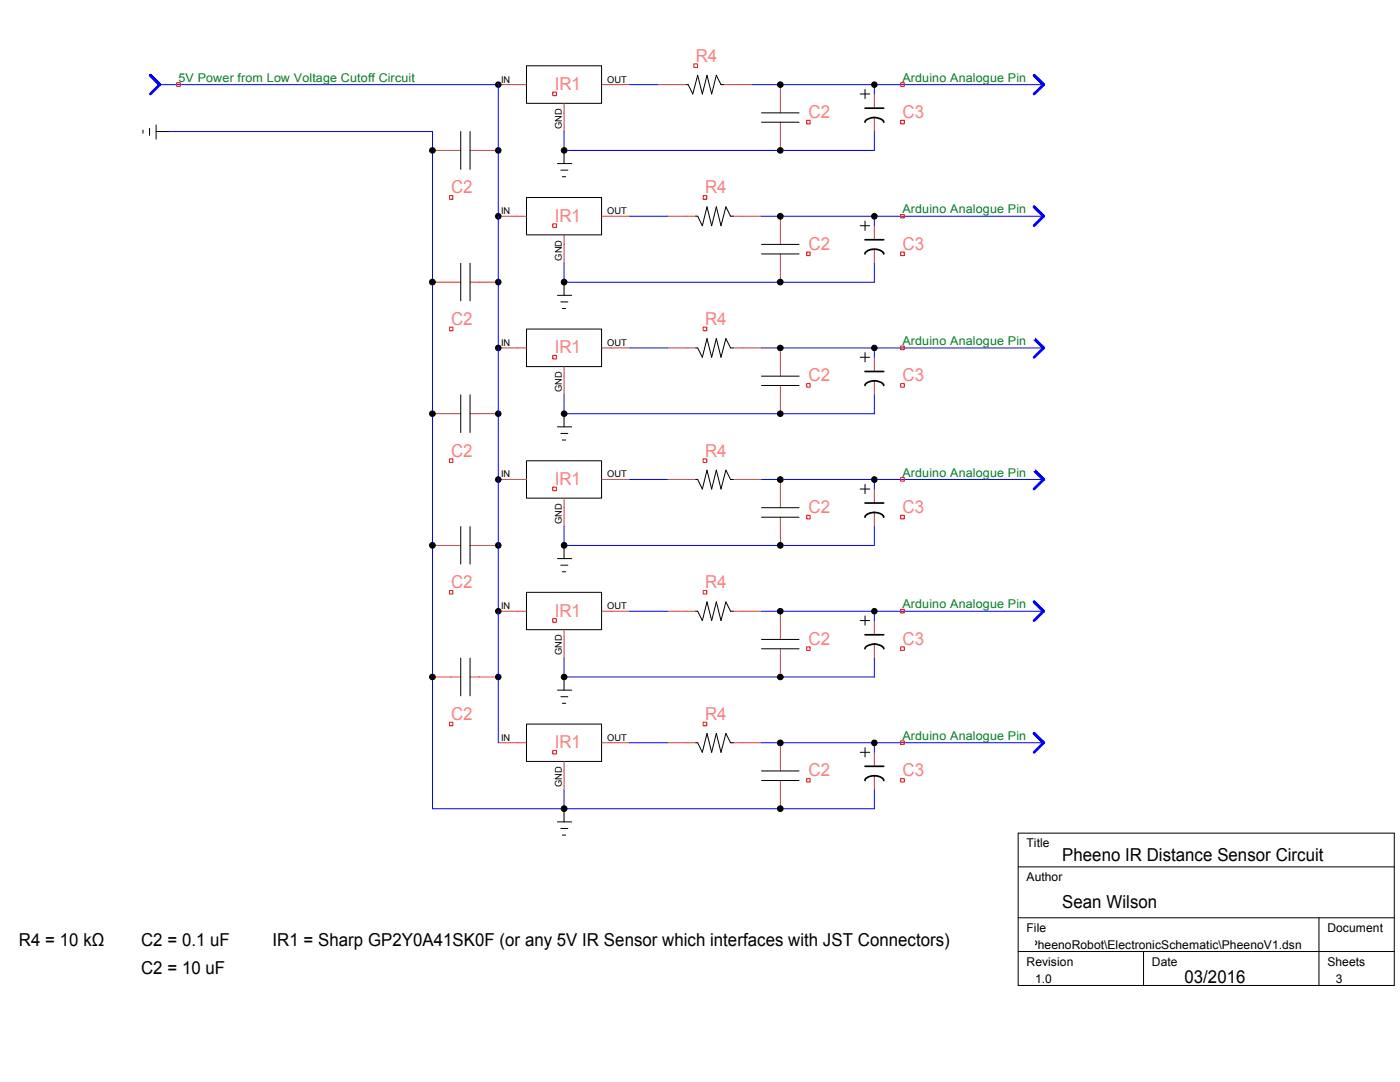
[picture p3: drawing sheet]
<svg xmlns="http://www.w3.org/2000/svg" width="279mm" height="216mm" viewBox="0 0 279 216" stroke-linecap="round" stroke-linejoin="round" font-family="sans-serif">
<g fill="none" stroke="#000" stroke-width=".2">
<path d="M105.1 13.1h15v7.5h-15zM136.9 16.9h.4l1 1.9 .9-3.8 1 3.8 .9-3.8 .9 3.8 1-3.8 .9 1.9h.6M171.7 18.8h1.9M172.6 17.8v1.9M28.5 26v.6M29.8 25.6v1.4M31.2 24.9v2.9M31.2 26.2h2.6M91.9 26.2v7.6M93.8 26.2v7.6M105.1 39.4h15v7.5h-15zM111.3 32.6h2.8"/>
<path d="M111.9 34h1.4M112.2 35.3h.7M112.6 30v2.6M152 22.5h7.5M152 24.4h7.5M91.9 52.5v7.5M93.8 52.5v7.5M111.3 58.9h2.8M112.6 56.3v2.6M138.9 43.1h.3l1 1.9 .9-3.7 .9 3.7 1-3.7 .9 3.7 1-3.7 .9 1.8h.5M152 48.8h7.5M152 50.7h7.5"/>
<path d="M171.7 45h1.9M172.6 44.1v1.9M91.9 78.8v7.5M93.8 78.8v7.5M105.1 65.7h15v7.5h-15zM111.9 60.2h1.4M112.2 61.6h.7M138.9 69.4h.3l1 1.9 .9-3.7 .9 3.7 1-3.7 .9 3.7 1-3.7 .9 1.8h.5M152 75.1h7.5M152 76.9h7.5M171.7 71.3h1.9M172.6 70.4v1.8"/>
<path d="M105.1 91.9h15v7.5h-15zM111.3 85.2h2.8M111.9 86.5h1.4M112.2 87.8h.7M112.6 82.5v2.7M138.9 95.7h.3l1 1.9 .9-3.8 .9 3.8 1-3.8 .9 3.8 1-3.8 .9 1.9h.5M171.7 97.6h1.9M172.6 96.6v1.9M91.9 105.1v7.5M93.8 105.1v7.5M105.1 118.2h15v7.4h-15zM111.3 111.5h2.8"/>
<path d="M111.9 112.8h1.4M112.2 114.1h.7M112.6 108.8v2.7M152 101.3h7.5M152 103.2h7.5M91.9 131.3v7.6M93.8 131.3v7.6M111.3 137.7h2.8M111.9 139h1.4M112.6 135.1v2.6M138.9 122h.3l1 1.8 .9-3.7 .9 3.7 1-3.7 .9 3.7 1-3.7 .9 1.9h.5M152 127.6h7.5"/>
<path d="M152 129.5h7.5M171.7 123.8h1.9M172.6 122.9v1.9M105.1 144.5h15v7.4h-15zM112.2 140.3h.7M138.9 148.2h.3l1 1.9 .9-3.8 .9 3.8 1-3.8 .9 3.8 1-3.8 .9 1.9h.5M152 153.8h7.5M152 155.7h7.5M171.7 150.1h1.9M172.6 149.2v1.8M111.3 164h2.8M111.9 165.3h1.4"/>
<path d="M112.2 166.6h.7M112.6 161.4v2.6M203.2 166.2h75.1v30.4h-75.1zM203.2 173h75.1M203.2 183.1h75.1M203.2 189.9h75.1M228.2 189.9v6.7M263.2 183.1v13.5"/>
</g>
<g fill="none" stroke="#c04040" stroke-width=".2">
<path d="M99.4 16.9h5.7M120.1 16.9h5.6M131.3 16.9h5.6M144.5 16.9h5.6M155.7 16.9v5.6M174.5 18.8v2.8M86.3 30h5.6M93.8 30h5.6M112.6 20.7v5.5M155.7 24.4v5.6M174.5 23.5v2.7M86.3 56.3h5.6"/>
<path d="M93.8 56.3h5.6M99.4 43.1h5.7M112.6 46.9v5.6M120.1 43.1h5.6M133.2 43.1h5.7M146.3 43.1h5.7M155.7 43.1v5.7M155.7 50.7v5.6M174.5 45v2.8M174.5 49.7v2.8M99.4 69.4h5.7M112.6 73.2v5.6"/>
<path d="M120.1 69.4h5.6M133.2 69.4h5.7M146.3 69.4h5.7M155.7 69.4v5.7M155.7 76.9v5.6M174.5 71.3v2.8M174.5 76v2.8M86.3 82.5h5.6M93.8 82.5h5.6M99.4 95.7h5.7M112.6 99.4v5.7M120.1 95.7h5.6"/>
<path d="M133.2 95.7h5.7M146.3 95.7h5.7M155.7 95.7v5.6M174.5 97.6v2.8M86.3 108.8h5.6M93.8 108.8h5.6M155.7 103.2v5.6M174.5 102.2v2.9M86.3 135.1h5.6M93.8 135.1h5.6M99.4 122h5.7M112.6 125.7v5.6"/>
<path d="M120.1 122h5.6M133.2 122h5.7M146.3 122h5.7M155.7 122v5.6M155.7 129.5v5.6M174.5 123.8v2.9M174.5 128.5v2.8M99.4 148.2h5.7M112.6 152v5.6M120.1 148.2h5.6M133.2 148.2h5.7M146.3 148.2h5.7"/>
<path d="M155.7 148.2v5.6M155.7 155.7v5.7M174.5 150.1v2.8M174.5 154.8v2.8"/>
</g>
<g fill="none" stroke="#00f" stroke-width=".2">
<path d="M31.9 16.9h67.5v131.3M125.7 16.9h5.6M150.1 16.9h58.2M174.5 16.9v1.9M33.8 26.2h52.5v135.2h88.2v-3.8M112.6 26.2v3.8h61.9v-3.8M112.6 52.5v3.8h61.9v-3.8M125.7 43.1h7.5M152 43.1h56.3M174.5 43.1v1.9M112.6 78.8v3.7h61.9v-3.7M125.7 69.4h7.5"/>
<path d="M152 69.4h56.3M174.5 69.4v1.9M125.7 95.7h7.5M152 95.7h56.3M174.5 95.7v1.9M112.6 105.1v3.7h61.9v-3.7M112.6 131.3v3.8h61.9v-3.8M125.7 122h7.5M152 122h56.3M174.5 122v1.8M112.6 157.6v3.8M125.7 148.2h7.5"/>
<path d="M152 148.2h56.3M174.5 148.2v1.9"/>
</g>
<g fill="none" stroke="#f00" stroke-width=".2">
<path d="M35.3 16.5h.7v.7h-.7zM110.3 18.4h.7v.7h-.7zM138.5 12.7h.7v.8h-.7zM179.7 16.5h.8v.7h-.8zM89.7 39h.7v.8h-.7zM140.3 39h.8v.8h-.8zM161 24h.7v.7h-.7zM179.7 24h.8v.7h-.8zM110.3 44.7h.7v.7h-.7zM161 50.3h.7v.7h-.7zM179.7 50.3h.8v.7h-.8zM179.7 42.8h.8v.7h-.8z"/>
<path d="M89.7 65.3h.7v.7h-.7zM110.3 70.9h.7v.7h-.7zM140.3 65.3h.8v.7h-.8zM161 76.5h.7v.8h-.7zM179.7 76.5h.8v.8h-.8zM179.7 69h.8v.8h-.8zM89.7 91.6h.7v.7h-.7zM110.3 97.2h.7v.7h-.7zM140.3 91.6h.8v.7h-.8zM179.7 95.3h.8v.7h-.8zM89.7 117.8h.7v.7h-.7zM140.3 117.8h.8v.7h-.8z"/>
<path d="M161 102.8h.7v.7h-.7zM179.7 102.8h.8v.7h-.8zM110.3 123.4h.7v.8h-.7zM161 129.1h.7v.7h-.7zM179.7 129.1h.8v.7h-.8zM179.7 121.6h.8v.7h-.8zM89.7 144.1h.7v.7h-.7zM110.3 149.7h.7v.8h-.7zM140.3 144.1h.8v.7h-.8zM161 155.4h.7v.6h-.7zM179.7 155.4h.8v.6h-.8zM179.7 147.8h.8v.7h-.8z"/>
</g>
<path d="M172.6 24.4a2.01 2.01 0 0 1 2.3-.9 1.48 1.48 0 0 1 1.5 .9M172.6 21.6h3.8M172.6 50.7a1.95 1.95 0 0 1 2.3-1 1.59 1.59 0 0 1 1.5 1M172.6 47.8h3.8M172.6 76.9a2.01 2.01 0 0 1 2.3-.9 1.48 1.48 0 0 1 1.5 .9M172.6 74.1h3.8M172.6 103.2a1.95 1.95 0 0 1 2.3-.9 1.59 1.59 0 0 1 1.5 .9M172.6 100.4h3.8M172.6 129.5a2.01 2.01 0 0 1 2.3-.9 1.48 1.48 0 0 1 1.5 .9M172.6 126.7h3.8M172.6 155.7a1.68 1.68 0 0 1 2-.9 1.66 1.66 0 0 1 1.8 .9M172.6 152.9h3.8" fill="none" stroke="#000" stroke-width=".34"/>
<g fill="#000" stroke="#000" stroke-width=".2">
<circle cx="99.4" cy="16.9" r=".55"/>
<circle cx="155.7" cy="16.9" r=".56"/>
<circle cx="174.5" cy="16.9" r=".55"/>
<circle cx="86.3" cy="30" r=".56"/>
<circle cx="99.4" cy="30" r=".55"/>
<circle cx="112.6" cy="30" r=".56"/>
<circle cx="155.7" cy="30" r=".56"/>
<circle cx="86.3" cy="56.3" r=".57"/>
<circle cx="99.4" cy="56.3" r=".56"/>
<circle cx="99.4" cy="43.2" r=".56"/>
<circle cx="112.6" cy="56.3" r=".57"/>
<circle cx="155.7" cy="43.2" r=".57"/>
<circle cx="155.7" cy="56.3" r=".57"/>
<circle cx="174.5" cy="43.2" r=".56"/>
<circle cx="99.4" cy="69.4" r=".55"/>
<circle cx="155.7" cy="69.4" r=".56"/>
<circle cx="174.5" cy="69.4" r=".55"/>
<circle cx="86.3" cy="82.5" r=".56"/>
<circle cx="99.4" cy="95.7" r=".56"/>
<circle cx="99.4" cy="82.5" r=".55"/>
<circle cx="112.6" cy="82.5" r=".56"/>
<circle cx="155.7" cy="95.7" r=".57"/>
<circle cx="155.7" cy="82.5" r=".56"/>
<circle cx="174.5" cy="95.7" r=".56"/>
<circle cx="86.3" cy="108.8" r=".57"/>
<circle cx="99.4" cy="108.8" r=".56"/>
<circle cx="112.6" cy="108.8" r=".57"/>
<circle cx="155.7" cy="108.8" r=".57"/>
<circle cx="86.3" cy="135.1" r=".56"/>
<circle cx="99.4" cy="122" r=".55"/>
<circle cx="99.4" cy="135.1" r=".55"/>
<circle cx="112.6" cy="135.1" r=".56"/>
<circle cx="155.7" cy="122" r=".56"/>
<circle cx="155.7" cy="135.1" r=".56"/>
<circle cx="174.5" cy="122" r=".55"/>
<circle cx="155.7" cy="148.2" r=".57"/>
<circle cx="174.5" cy="148.2" r=".56"/>
<circle cx="112.6" cy="161.4" r=".57"/>
<circle cx="155.7" cy="161.4" r=".57"/>
</g>
<path d="M31.9 16.9l-1.9-1.9 1.9 1.9-1.9 1.9M208.3 16.9l-1.9-1.9 1.9 1.9-1.9 1.9M208.3 43.1l-1.9-1.8 1.9 1.8-1.9 1.9M208.3 69.4l-1.9-1.8 1.9 1.8-1.9 1.9M208.3 95.7l-1.9-1.9 1.9 1.9-1.9 1.9M208.3 122l-1.9-1.9 1.9 1.9-1.9 1.8M208.3 148.2l-1.9-1.9 1.9 1.9-1.9 1.9" fill="none" stroke="#00f" stroke-width=".55"/>
<g font-size="3.6" fill="#ff8080">
<text x="110.7" y="17.9">IR1</text>
<text x="138.9" y="12.3">R4</text>
<text x="161.4" y="23.6">C2</text>
<text x="180.1" y="23.6">C3</text>
<text x="90" y="38.6">C2</text>
<text x="140.7" y="38.6">R4</text>
<text x="110.7" y="44.2">IR1</text>
<text x="161.4" y="49.9">C2</text>
<text x="180.1" y="49.9">C3</text>
<text x="90" y="64.9">C2</text>
<text x="140.7" y="64.9">R4</text>
<text x="110.7" y="70.5">IR1</text>
<text x="161.4" y="76.1">C2</text>
<text x="180.1" y="76.1">C3</text>
<text x="90" y="91.1">C2</text>
<text x="140.7" y="91.1">R4</text>
<text x="110.7" y="96.8">IR1</text>
<text x="161.4" y="102.4">C2</text>
<text x="180.1" y="102.4">C3</text>
<text x="90" y="117.4">C2</text>
<text x="140.7" y="117.4">R4</text>
<text x="110.7" y="123">IR1</text>
<text x="161.4" y="128.6">C2</text>
<text x="180.1" y="128.6">C3</text>
<text x="90" y="143.7">C2</text>
<text x="140.7" y="143.7">R4</text>
<text x="110.7" y="149.3">IR1</text>
<text x="161.4" y="154.9">C2</text>
<text x="180.1" y="154.9">C3</text>
</g>
<g font-size="3.6">
<text x="212" y="171.8">Pheeno IR Distance Sensor Circuit</text>
<text x="212" y="181.2">Sean Wilson</text>
<text x="3.8" y="188.7">R4 = 10 kΩ</text>
<text x="28.2" y="188.7">C2 = 0.1 uF</text>
<text x="54.4" y="188.7">IR1 = Sharp GP2Y0A41SK0F (or any 5V IR Sensor which interfaces with JST Connectors)</text>
<text x="28.2" y="194.3">C2 = 10 uF</text>
<text x="236.4" y="196.2">03/2016</text>
</g>
<g font-size="2.4" fill="#008020">
<text x="35.6" y="16.3">5V Power from Low Voltage Cutoff Circuit</text>
<text x="180.1" y="16.3">Arduino Analogue Pin</text>
<text x="180.1" y="42.6">Arduino Analogue Pin</text>
<text x="180.1" y="68.9">Arduino Analogue Pin</text>
<text x="180.1" y="95.1">Arduino Analogue Pin</text>
<text x="180.1" y="121.4">Arduino Analogue Pin</text>
<text x="180.1" y="147.7">Arduino Analogue Pin</text>
</g>
<g font-size="2.4">
<text x="204.9" y="169.1">Title</text>
<text x="204.9" y="175.8">Author</text>
<text x="204.9" y="185.9">File</text>
<text x="264.9" y="185.9">Document</text>
<text x="154.9" y="189.3">E:\SeanResearch\PheenoRobot\GitRepository\PheenoRobot\ElectronicSchematic\PheenoV1.dsn</text>
<text x="204.9" y="192.7">Revision</text>
<text x="206.6" y="196.1">1.0</text>
<text x="229.9" y="192.7">Date</text>
<text x="264.9" y="192.7">Sheets</text>
<text x="266.6" y="196.1">3</text>
</g>
<g font-size="1.9">
<text x="100" y="16.5">IN</text>
<text x="121.2" y="16.5">OUT</text>
<text x="112.2" y="25.7" transform="rotate(-90 112.2 25.7)">GND</text>
<text x="100" y="42.7">IN</text>
<text x="121.2" y="42.7">OUT</text>
<text x="112.2" y="52" transform="rotate(-90 112.2 52)">GND</text>
<text x="100" y="69">IN</text>
<text x="121.2" y="69">OUT</text>
<text x="112.2" y="78.2" transform="rotate(-90 112.2 78.2)">GND</text>
<text x="100" y="95.2">IN</text>
<text x="121.2" y="95.2">OUT</text>
<text x="112.2" y="104.5" transform="rotate(-90 112.2 104.5)">GND</text>
<text x="100" y="121.5">IN</text>
<text x="121.2" y="121.5">OUT</text>
<text x="112.2" y="130.8" transform="rotate(-90 112.2 130.8)">GND</text>
<text x="100" y="147.8">IN</text>
<text x="121.2" y="147.8">OUT</text>
<text x="112.2" y="157.1" transform="rotate(-90 112.2 157.1)">GND</text>
</g>
</svg>
